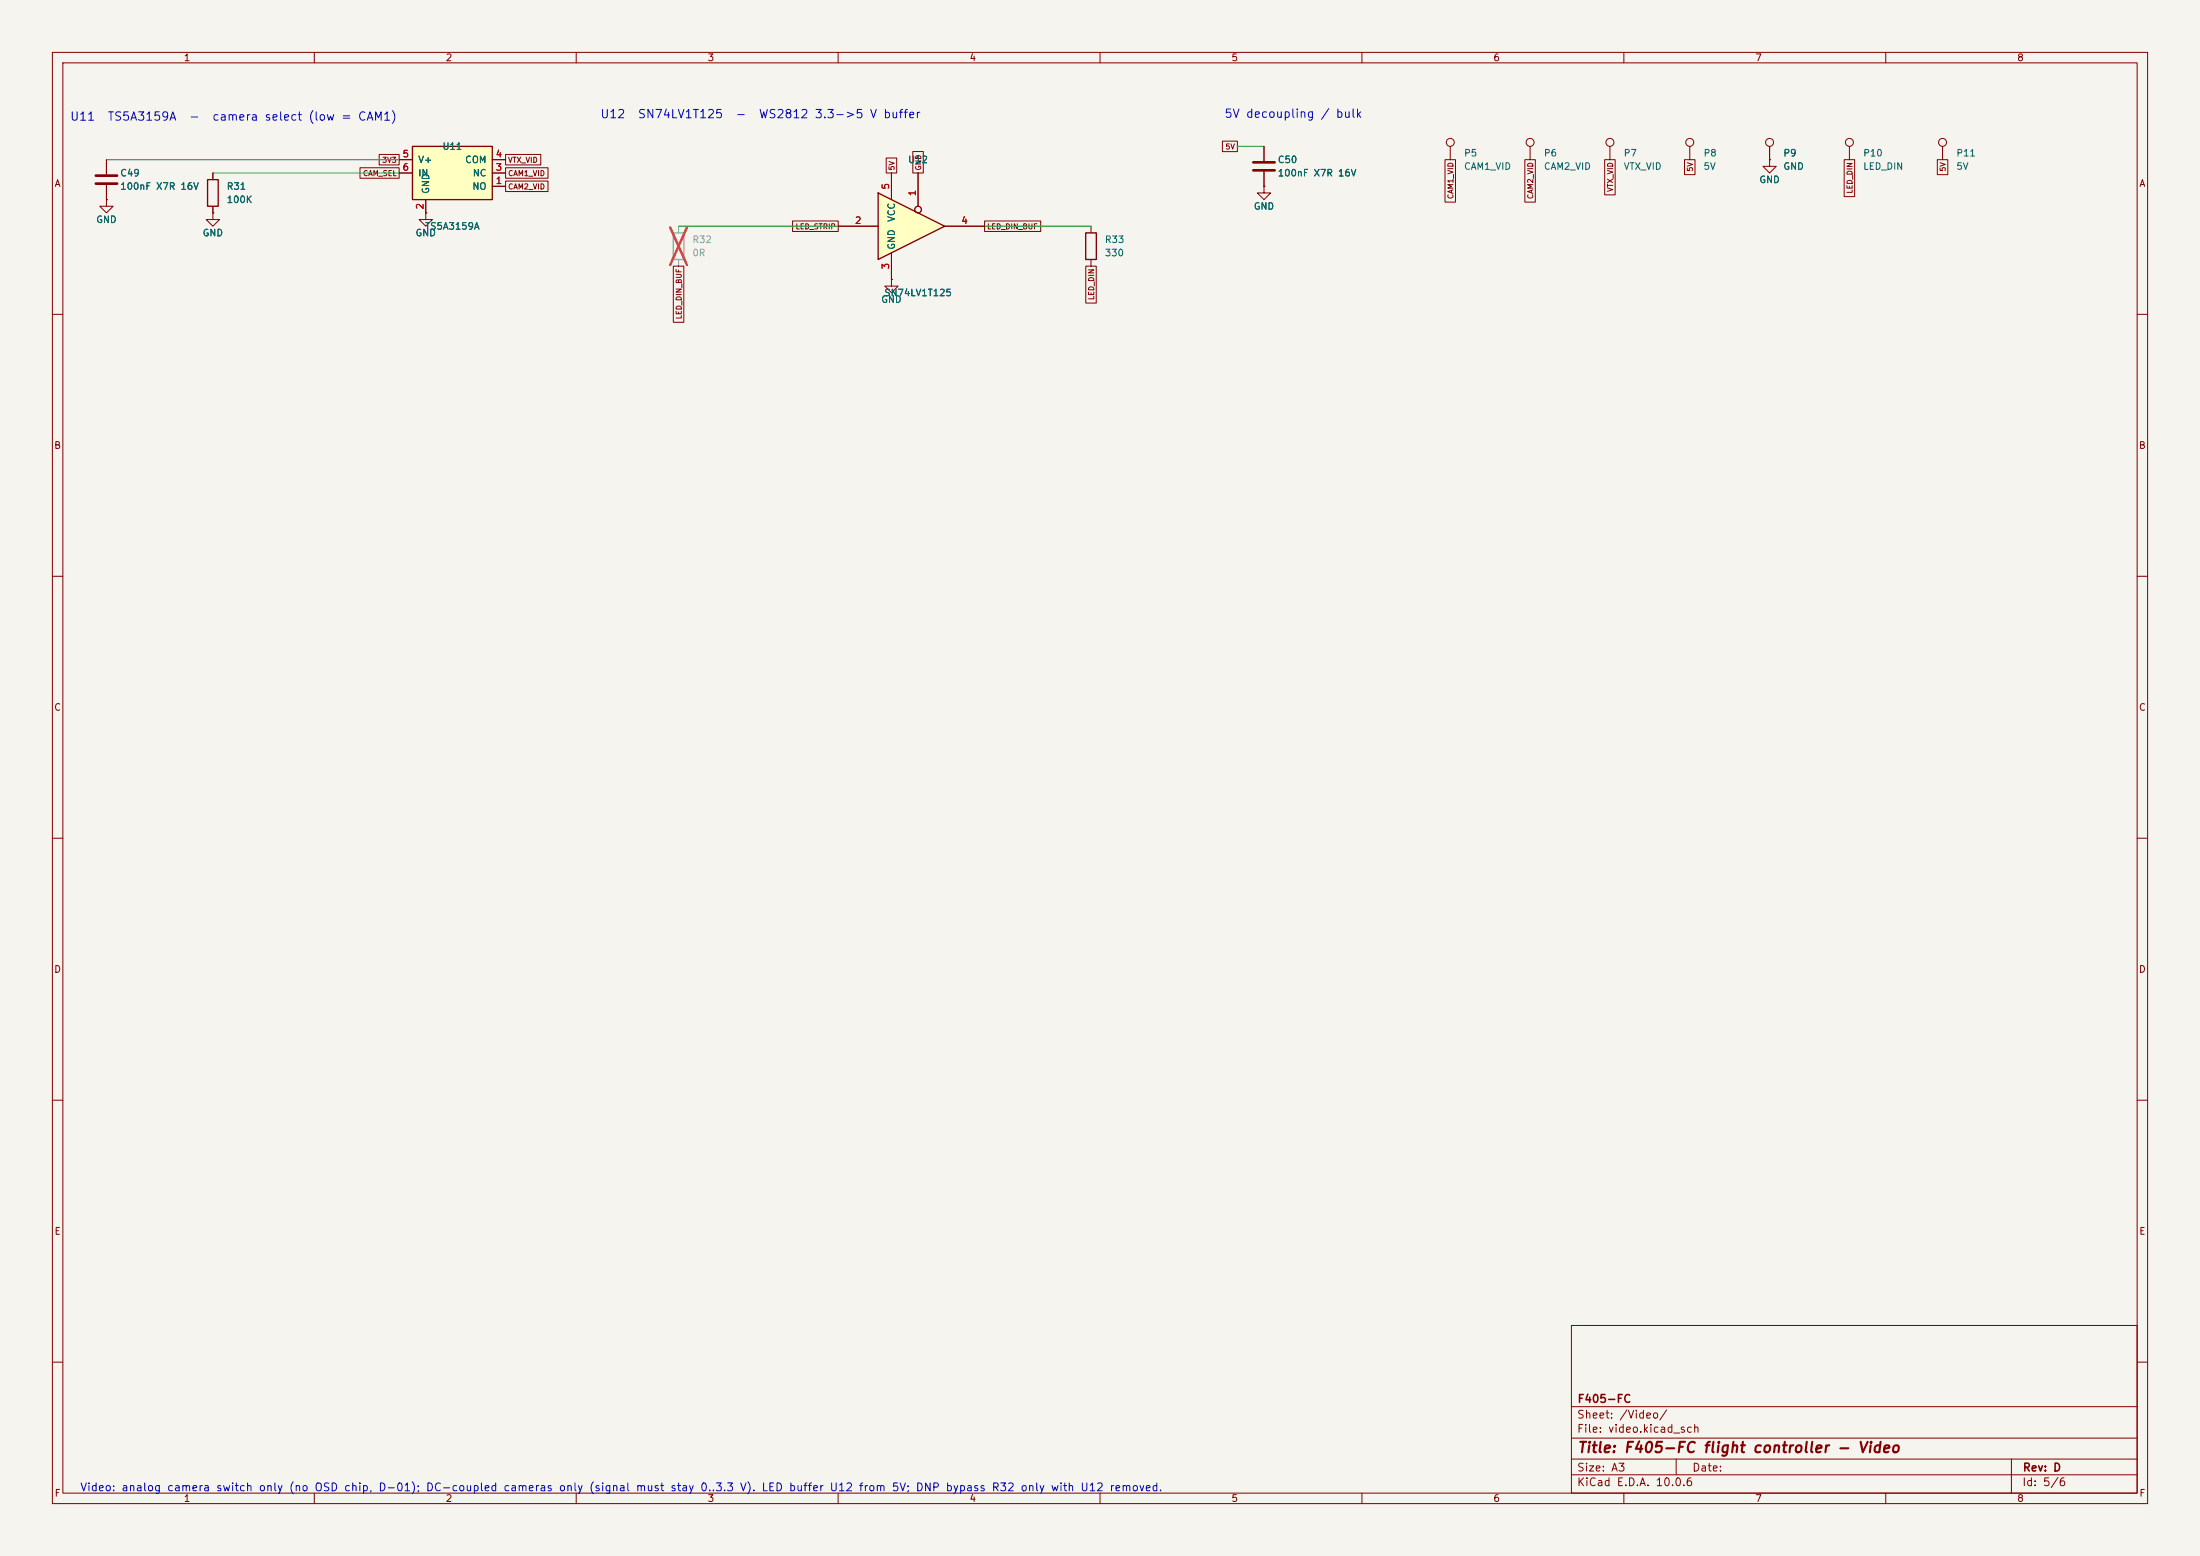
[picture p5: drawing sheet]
<svg xmlns="http://www.w3.org/2000/svg" width="420mm" height="297mm" viewBox="0 0 420 297" stroke-linecap="round" stroke-linejoin="round" font-family="sans-serif">
<path d="M0 0h420v297h-420z" fill="#f5f4ef" stroke="#f5f4ef" stroke-width=".19"/>
<g fill="none" stroke="#840000" stroke-width=".19">
<path d="M10 10h400v277h-400zM12 12h396v273h-396zM60 10v2M110 10v2M160 10v2M210 10v2M260 10v2M310 10v2M360 10v2M20.3 38.1v1.3h1.3l-1.3 1.2-1.3-1.2h1.3M20.3 38.1h.1M20.3 30.5v2.8"/>
<path d="M20.3 35.3v2.8M40.6 33v1.3M40.6 39.4v1.2M292.1 27.9v2.6M322.6 27.9v2.6M337.8 30.5v1.3h1.3l-1.3 1.2-1.3-1.2h1.3M337.8 30.5h.1M337.8 27.9v2.6M353.1 27.9v2.6M370.8 27.9v2.6M40.6 40.6v1.3h1.3l-1.3 1.3-1.2-1.3h1.2M40.6 40.6h.1"/>
<path d="M208.3 43.2v1.3M208.3 49.5v1.3M10 60h2M408 60h2M10 110h2M408 110h2M10 160h2M408 160h2M10 210h2M408 210h2M300 253h108v32h-108zM10 260h2"/>
<path d="M300 278.5h108M300 274.5h108M300 268.5h108M320 278.5v3M384 278.5v6.5M408 260h2M60 285v2M110 285v2M160 285v2M210 285v2M260 285v2M300 281.5h108"/>
<path d="M310 285v2M360 285v2"/>
<circle cx="292.1" cy="27.2" r=".76"/>
<circle cx="322.6" cy="27.2" r=".76"/>
<circle cx="337.8" cy="27.2" r=".76"/>
<circle cx="353.1" cy="27.2" r=".76"/>
<circle cx="370.8" cy="27.2" r=".76"/>
</g>
<path d="M39.6 34.3h2.1v5.1h-2.1zM207.3 44.5h2v5h-2z" fill="none" stroke="#840000" stroke-width=".25"/>
<path d="M18.3 33.5h4.1M18.3 35.1h4.1" fill="none" stroke="#840000" stroke-width=".51"/>
<path d="M128.5 44.5h2.1v5h-2.1z" fill="none" stroke="#9c9b98" stroke-width=".25"/>
<path d="M129.5 43.2v1.3M129.5 49.5v1.3" fill="none" stroke="#9c9b98" stroke-width=".19"/>
<path d="M127.9 43.4l3.2 7.2M131.1 43.4l-3.2 7.2" fill="none" stroke="#e12e31" stroke-width=".46"/>
<path d="M78.7 27.9h15.3v10.2h-15.3z" fill="#ffffc2"/>
<path d="M78.7 27.9h15.3v10.2h-15.3z" fill="none" stroke="#840000" stroke-width=".25"/>
<g fill="none" stroke="#840000" stroke-width=".19">
<path d="M76.2 33h2.5M76.2 30.5h2.5M81.3 38.1v2.5M94 35.6h2.5M94 33h2.5M94 30.5h2.5M241.3 35.6v1.2h1.3l-1.3 1.3-1.3-1.3h1.3M241.3 35.6h.1M241.3 27.9v2.8M241.3 32.8v2.8M276.9 27.9v2.6M307.3 27.9v2.6"/>
<path d="M81.3 40.6v1.3h1.2l-1.2 1.3-1.3-1.3h1.3M81.3 40.6h.1"/>
<circle cx="276.9" cy="27.2" r=".76"/>
<circle cx="307.3" cy="27.2" r=".76"/>
</g>
<path d="M239.3 31h4M239.3 32.5h4" fill="none" stroke="#840000" stroke-width=".51"/>
<path d="M167.6 36.8l12.7 6.4-12.7 6.3z" fill="#ffffc2"/>
<path d="M167.6 36.8l12.7 6.4-12.7 6.3z" fill="none" stroke="#840000" stroke-width=".25"/>
<g fill="none" stroke="#840000" stroke-width=".19">
<path d="M20.3 38.1h.1M20.3 30.5v2.8M20.3 35.3v2.8M40.6 33v1.3M40.6 39.4v1.2M68.7 32h7.5v2h-7.5zM72.4 29.5h3.8v2h-3.8zM76.2 33h2.5M76.2 30.5h2.5M81.3 38.1v2.5M94 35.6h2.5M94 33h2.5"/>
<path d="M94 30.5h2.5M96.5 32h8.1v2h-8.1zM96.5 29.5h6.7v2h-6.7zM96.5 34.6h8.1v2h-8.1zM169.2 30.2h2v2.8h-2zM170.2 33v5.1M174.3 28.9h2v4.1h-2zM175.3 33v6.4M233.4 26.9h2.8v2h-2.8zM241.3 35.6h.1M241.3 27.9v2.8M241.3 32.8v2.8"/>
<path d="M275.9 30.5h2v8.1h-2zM291.1 30.5h2v8.1h-2zM306.3 30.5h2v6.7h-2zM321.6 30.5h2v2.8h-2zM337.8 30.5h.1M337.8 27.9v2.6M352.1 30.5h2v7h-2zM369.8 30.5h2v2.8h-2zM40.6 40.6h.1M81.3 40.6h.1M128.5 50.8h2v10.7h-2zM151.3 42.2h8.7v2h-8.7z"/>
<path d="M160 43.2h7.6M170.2 53.3v1.3h1.2l-1.2 1.3-1.3-1.3h1.3M170.2 53.3h.1M170.2 48.3v5M180.3 43.2h7.7M188 42.2h10.7v2h-10.7zM207.3 50.8h2v7.1h-2z"/>
<circle cx="175.3" cy="40" r=".63"/>
</g>
<path d="M20.3 30.5h55.9M40.6 33h35.6M236.2 27.9h5.1M129.5 43.2h30.5M188 43.2h20.3" fill="none" stroke="#009600" stroke-width=".19"/>
<text font-size="2" fill="#840000" x="301" y="277.8">Title: F405-FC flight controller - Video</text>
<g font-size="1.6" fill="#0000c2">
<text x="13.3" y="23.4">U11</text>
<text x="20.4" y="23.4">TS5A3159A</text>
<text x="36" y="23.4">-</text>
<text x="40.4" y="23.4">camera select (low = CAM1)</text>
<text x="114.5" y="23">U12</text>
<text x="121.6" y="23">SN74LV1T125</text>
<text x="140.3" y="23">-</text>
<text x="144.7" y="23">WS2812 3.3-&gt;5 V buffer</text>
<text x="233.6" y="22.9">5V decoupling / bulk</text>
</g>
<g font-size="1.5" fill="#840000">
<text x="301" y="268.1">F405-FC</text>
<text x="300.9" y="273.8">File: video.kicad_sch</text>
<text x="300.9" y="271.1">Sheet: /Video/</text>
<text x="300.9" y="281.2">Size: A3</text>
<text x="322.9" y="281.2">Date:</text>
<text x="386" y="281.2">Rev: D</text>
<text x="300.9" y="284">KiCad E.D.A. 10.0.6</text>
<text x="385.9" y="284">Id: 5/6</text>
</g>
<text font-size="1.5" fill="#0000c2" x="15.2" y="285">Video: analog camera switch only (no OSD chip, D-01); DC-coupled cameras only (signal must stay 0..3.3 V). LED buffer U12 from 5V; DNP bypass R32 only with U12 removed.</text>
<g font-size="1.3" fill="#840000">
<text x="35" y="12">1</text>
<text x="85" y="12">2</text>
<text x="135" y="12">3</text>
<text x="185" y="12">4</text>
<text x="235" y="12">5</text>
<text x="285" y="12">6</text>
<text x="335" y="12">7</text>
<text x="385" y="12">8</text>
<text x="10.3" y="36">A</text>
<text x="408.3" y="36">A</text>
<text x="10.2" y="86">B</text>
<text x="408.2" y="86">B</text>
<text x="10.2" y="136">C</text>
<text x="408.2" y="136">C</text>
<text x="10.2" y="186">D</text>
<text x="408.2" y="186">D</text>
<text x="10.3" y="236">E</text>
<text x="408.3" y="236">E</text>
<text x="10.3" y="286">F</text>
<text x="35" y="287">1</text>
<text x="85" y="287">2</text>
<text x="135" y="287">3</text>
<text x="185" y="287">4</text>
<text x="235" y="287">5</text>
<text x="285" y="287">6</text>
<text x="335" y="287">7</text>
<text x="385" y="287">8</text>
<text x="408.3" y="286">F</text>
</g>
<g font-size="1.3" fill="#006464">
<text x="84.4" y="28.9">U11</text>
<text x="22.8" y="34">C49</text>
<text x="79.7" y="31.4">V+</text>
<text x="79.7" y="34">IN</text>
<text x="88.7" y="31.4">COM</text>
<text x="90.1" y="34">NC</text>
<text x="173.3" y="31.4">U12</text>
<text x="243.8" y="31.4">C50</text>
<text x="243.8" y="34">100nF X7R 16V</text>
<text x="279.4" y="30.2">P5</text>
<text x="279.4" y="32.7">CAM1_VID</text>
<text x="294.6" y="30.2">P6</text>
<text x="294.6" y="32.7">CAM2_VID</text>
<text x="309.9" y="30.2">P7</text>
<text x="309.9" y="32.7">VTX_VID</text>
<text x="325.1" y="30.2">P8</text>
<text x="325.1" y="32.7">5V</text>
<text x="335.8" y="35.3">GND</text>
<text x="340.3" y="30.2">P9</text>
<text x="340.3" y="32.7">GND</text>
<text x="355.6" y="30.2">P10</text>
<text x="355.6" y="32.7">LED_DIN</text>
<text x="373.4" y="30.2">P11</text>
<text x="373.4" y="32.7">5V</text>
<text x="22.8" y="36.5">100nF X7R 16V</text>
<text x="43.2" y="36.5">R31</text>
<text x="43.2" y="39.1">100K</text>
<text x="82.2" y="37.1" transform="rotate(-90 82.2 37.1)">GND</text>
<text x="90.1" y="36.5">NO</text>
<text x="239.2" y="40.3">GND</text>
<text x="18.3" y="42.9">GND</text>
<text x="38.6" y="45.4">GND</text>
<text x="79.2" y="45.4">GND</text>
<text x="81" y="44.1">TS5A3159A</text>
<text x="171.1" y="47.8" transform="rotate(-90 171.1 47.8)">GND</text>
<text x="171.1" y="42.5" transform="rotate(-90 171.1 42.5)">VCC</text>
<text x="210.8" y="46.7">R33</text>
<text x="210.8" y="49.2">330</text>
<text x="168.1" y="58.1">GND</text>
<text x="168.7" y="56.8">SN74LV1T125</text>
</g>
<g font-size="1.3" fill="#a90000">
<text x="76.7" y="30.3">5</text>
<text x="76.7" y="32.9">6</text>
<text x="94.5" y="35.4">1</text>
<text x="94.5" y="32.9">3</text>
<text x="94.5" y="30.3">4</text>
<text x="81.1" y="40.1" transform="rotate(-90 81.1 40.1)">2</text>
<text x="170" y="36.3" transform="rotate(-90 170 36.3)">5</text>
<text x="175.1" y="37.6" transform="rotate(-90 175.1 37.6)">1</text>
<text x="163.1" y="43">2</text>
<text x="183.4" y="43">4</text>
<text x="170" y="51.5" transform="rotate(-90 170 51.5)">3</text>
</g>
<g font-size="1.3" fill="#939391">
<text x="132.1" y="46.7">R32</text>
<text x="132.1" y="49.2">0R</text>
</g>
<g font-size="1" fill="#840000">
<text x="233.8" y="28.8">5V</text>
<text x="69.2" y="33.8">CAM_SEL</text>
<text x="72.9" y="31.3">3V3</text>
<text x="96.9" y="33.8">CAM1_VID</text>
<text x="96.9" y="31.3">VTX_VID</text>
<text x="171" y="32.6" transform="rotate(-90 171 32.6)">5V</text>
<text x="176.1" y="32.6" transform="rotate(-90 176.1 32.6)">GND</text>
<text x="323.4" y="32.9" transform="rotate(-90 323.4 32.9)">5V</text>
<text x="371.7" y="32.9" transform="rotate(-90 371.7 32.9)">5V</text>
<text x="96.9" y="36.4">CAM2_VID</text>
<text x="277.7" y="38.1" transform="rotate(-90 277.7 38.1)">CAM1_VID</text>
<text x="292.9" y="38.1" transform="rotate(-90 292.9 38.1)">CAM2_VID</text>
<text x="308.2" y="36.7" transform="rotate(-90 308.2 36.7)">VTX_VID</text>
<text x="353.9" y="37.1" transform="rotate(-90 353.9 37.1)">LED_DIN</text>
<text x="151.8" y="44">LED_STRIP</text>
<text x="188.3" y="44">LED_DIN_BUF</text>
<text x="209.1" y="57.4" transform="rotate(-90 209.1 57.4)">LED_DIN</text>
<text x="130.4" y="61" transform="rotate(-90 130.4 61)">LED_DIN_BUF</text>
</g>
</svg>
